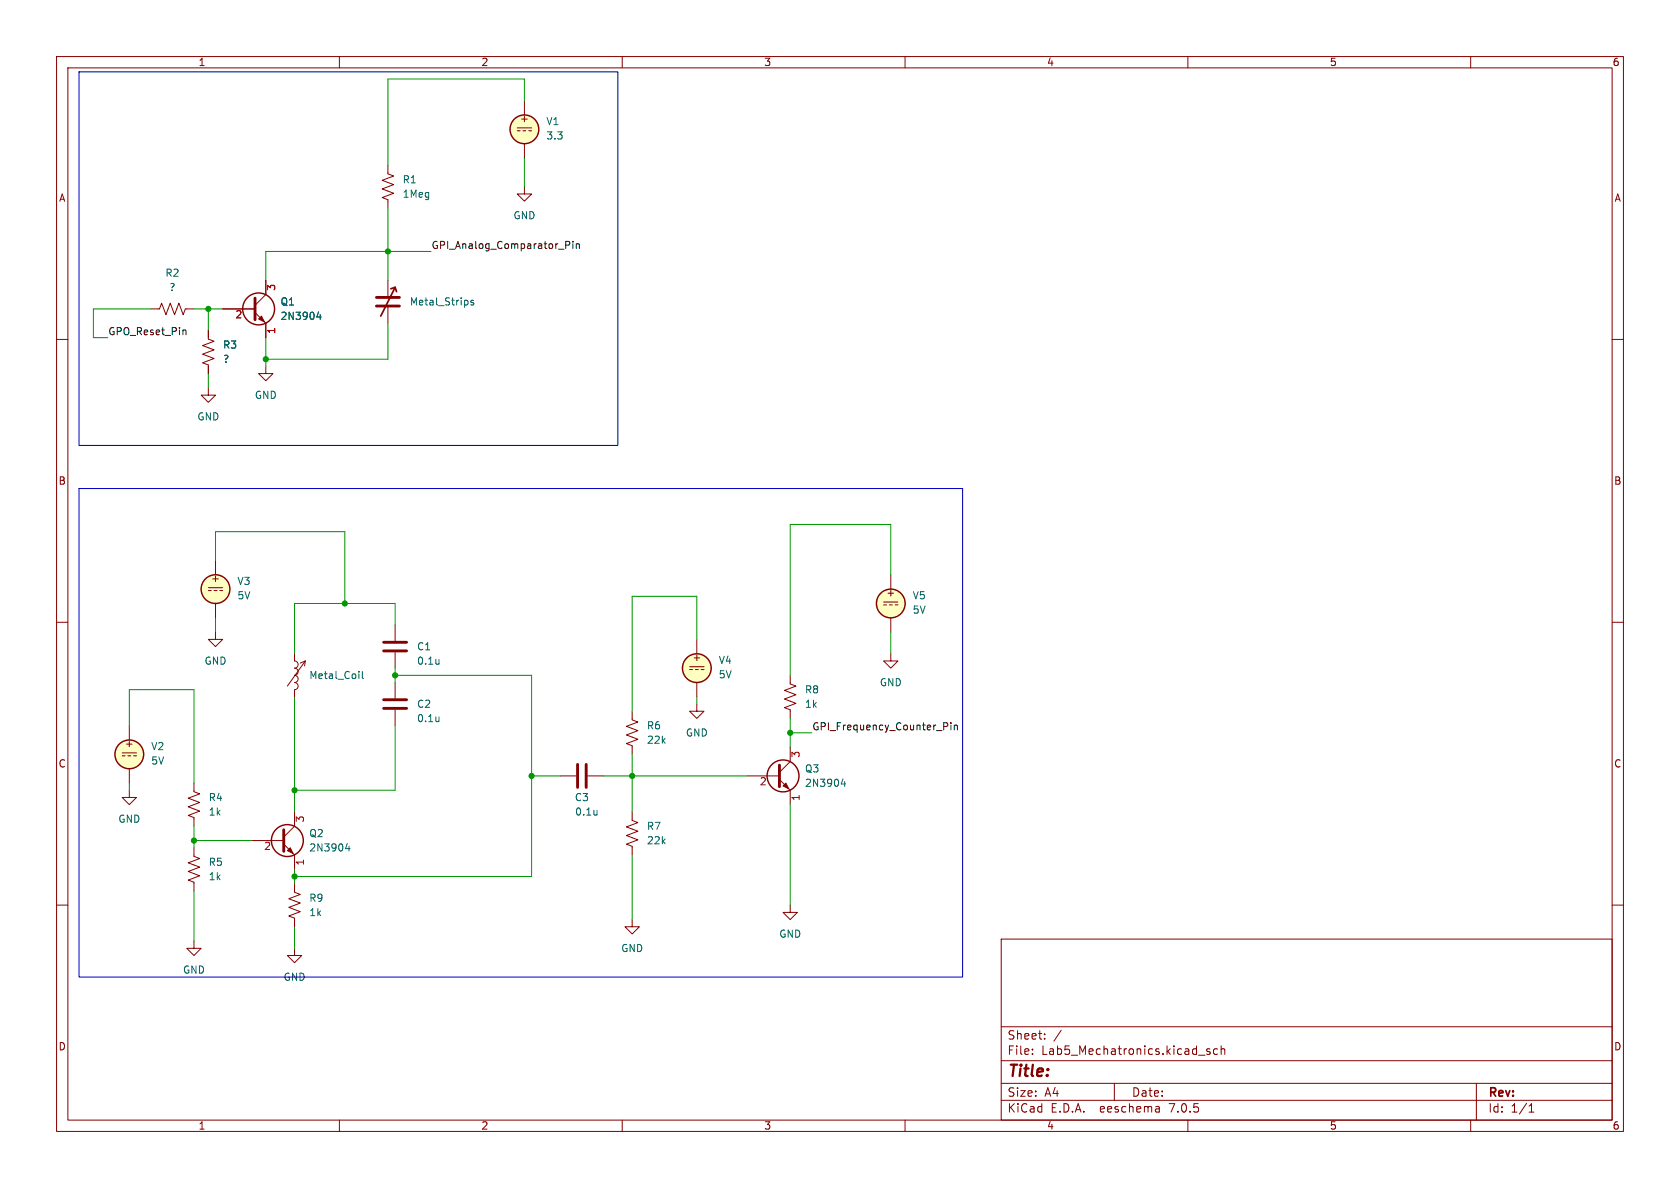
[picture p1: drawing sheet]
<svg xmlns="http://www.w3.org/2000/svg" width="297mm" height="210mm" viewBox="0 0 297 210" stroke-linecap="round" stroke-linejoin="round" font-family="sans-serif">
<g fill="none" stroke="#840000" stroke-width=".18">
<path d="M10 10h277v190h-277zM12 12h273v186h-273zM60 10v2M92.7 17.8v2.5M110 10v2M160 10v2M210 10v2M260 10v2M68.6 29.2v1.5l1 .4-2 .8 2 .7-2 .8 2 .8-2 .7 1 .4v1.5M91.4 22.6h2.6M91.4 23.1h.5M92.5 23.1h.5"/>
<path d="M92.7 33v1.3h1.3l-1.3 1.3-1.3-1.3h1.3M92.7 25.4v2.5M93.5 23.1h.5M10 60h2M26.7 54.6h1.5l.4-1 .7 2 .8-2 .8 2 .7-2 .8 2 .4-1h1.5M36.8 58.4v1.5l1 .4-2 .8 2 .7-2 .8 2 .8-2 .7 1 .4v1.5M39.4 54.6h5.7M45.1 55.2l1.9 2v2.5M47 49.5v2.6l-1.9 1.9M68.6 49.5v3.1M68.6 54.1v3.1M285 60h2"/>
<path d="M36.8 68.6v1.3h1.3l-1.3 1.2-1.2-1.2h1.2M47 64.8v1.2h1.3l-1.3 1.3-1.3-1.3h1.3M38.1 99.1v2.5M10 110h2M36.8 103.9h2.6M36.8 104.4h.5M37.8 104.4h.6M38.1 111.8v1.2h1.3l-1.3 1.3-1.3-1.3h1.3M38.1 106.7v2.5M38.9 104.4h.5M52.1 115.6v1.2a.64 .64 0 0 1 .6 .7 .64 .64 0 0 1-.6 .6 .64 .64 0 0 1 .6 .6 .64 .64 0 0 1-.6 .7 .64 .64 0 0 1 .6 .6 .64 .64 0 0 1-.6 .7 .64 .64 0 0 1 .6 .6 .64 .64 0 0 1-.6 .6v1.3M54 116.8l-3.2 4.5"/>
<path d="M54 116.8l-.9 .4M54 116.8l-.2 .9M69.8 110.5v2.8M69.8 115.3v2.8M121.9 117.9h2.6M121.9 118.4h.5M122.9 118.4h.5M123.2 113v2.6M124 118.4h.5M139.7 119.4v1.5l1 .4-2 .7 2 .8-2 .8 2 .7-2 .8 1 .4v1.5M156.2 106.4h2.5M156.2 106.9h.5"/>
<path d="M157.2 106.9h.5M157.5 115.6v1.2h1.2l-1.2 1.3-1.3-1.3h1.3M157.5 101.6v2.5M157.5 109.2v2.6M158.2 106.9h.5M285 110h2M21.6 133.1h2.5M21.6 133.6h.5M22.6 133.6h.5M22.9 139.7v1.3h1.2l-1.2 1.2-1.3-1.2h1.3M22.9 128.3v2.5M22.9 135.9v2.5"/>
<path d="M23.6 133.6h.5M34.3 138.4v1.6l1 .3-2 .8 2 .8-2 .7 2 .8-2 .7 1 .4v1.6M69.8 120.7v2.7M69.8 125.5v2.8M99.1 137.2h2.8M103.9 137.2h2.8M111.8 125.7v1.6l1 .3-2.1 .8 2.1 .8-2.1 .7 2.1 .8-2.1 .7 1.1 .4v1.6M123.2 124.5v1.2h1.3l-1.3 1.3-1.3-1.3h1.3M123.2 120.7v2.5M132.1 137.2h5.7M137.8 137.8l1.9 1.9v2.5M139.7 132.1v2.5l-1.9 1.9"/>
<path d="M10 160h2M34.3 149.9v1.5l1 .4-2 .7 2 .8-2 .8 2 .7-2 .8 1 .4v1.5M44.4 148.6h5.8M50.2 149.2l1.9 1.9v2.6M52.1 156.2v1.5l1 .4-2 .8 2 .7-2 .8 2 .8-2 .7 1 .4v1.5M52.1 143.5v2.6l-1.9 1.9M111.8 143.5v1.5l1 .4-2.1 .8 2.1 .7-2.1 .8 2.1 .8-2.1 .7 1.1 .4v1.5M285 160h2M34.3 166.4v1.2h1.3l-1.3 1.3-1.3-1.3h1.3M52.1 167.6v1.3h1.2l-1.2 1.3-1.3-1.3h1.3M111.8 162.6v1.2h1.2l-1.2 1.3-1.3-1.3h1.3M139.7 160v1.3h1.3l-1.3 1.3-1.3-1.3h1.3"/>
<path d="M177 166h108v32h-108zM60 198v2M110 198v2M160 198v2M177 194.5h108M177 191.5h108M177 187.5h108M177 181.5h108M182.5 186.3v.1M182.5 185.5v.1M184.7 183.6v.1M184.7 182.8v.1"/>
<path d="M187.6 182.1l-1.3 2M197 191.5v3M204.5 195.6l.4 .1 .1 .9M205 196.5l-.5 .1M205 196h-.5M210 198v2M211.9 186.5h1.1M213.9 185.5l-.4-.1-.2 .2 .1 .2 .5 .2v.3h-.6M215.2 185.5l-.4-.1-.3 .3v.4l.2 .2h.5M215.9 185.5l.2-.1 .4 .1v.9M215.9 184.9v1.5M260 198v2"/>
<path d="M261 191.5v6.5M270.3 196.6h.9M270.3 195.5l.4-.4v1.5"/>
</g>
<g fill="#ffffc2" stroke="#ffffc2" stroke-width=".18">
<circle cx="22.9" cy="133.3" r="2.54"/>
<circle cx="38.1" cy="104.1" r="2.54"/>
<circle cx="92.7" cy="22.9" r="2.54"/>
<circle cx="123.2" cy="118.1" r="2.54"/>
<circle cx="157.5" cy="106.7" r="2.54"/>
</g>
<g fill="none" stroke="#840000" stroke-width=".25">
<circle cx="92.7" cy="22.9" r="2.54"/>
<circle cx="45.7" cy="54.6" r="2.82"/>
<circle cx="38.1" cy="104.1" r="2.54"/>
<circle cx="123.2" cy="118.1" r="2.54"/>
<circle cx="157.5" cy="106.7" r="2.54"/>
<circle cx="22.9" cy="133.3" r="2.54"/>
<circle cx="138.4" cy="137.2" r="2.82"/>
<circle cx="50.8" cy="148.6" r="2.82"/>
</g>
<path d="M45.1 52.7v3.8M66.5 54.1h4.1M66.5 52.6h4.1M67.8 115.1h4.1M67.8 113.5h4.1M67.8 125.2h4.1M67.8 123.7h4.1M102.1 135.1v4.1M103.6 135.1v4.1M137.8 135.3v3.8M50.2 146.7v3.8" fill="none" stroke="#840000" stroke-width=".51"/>
<path d="M69.8 50.8l-2.5 5.1M69.8 50.8l-.7 .3M69.8 50.8l.3 .8" fill="none" stroke="#840000" stroke-width=".3"/>
<path d="M56.3 55.1l-.3 .9h.8M56.6 55.6v.9M83.7 53.1h-.3l-.2 .2 .1 .1 .4 .2v.3h-.5M63.5 118.7v.1M64.1 118.7v1.1l.1 .2M149 137.7l-.3 .9h.8M149.3 138.2v.8M61.4 149.1l-.3 .9h.8M61.7 149.6v.8" fill="none" stroke="#006464" stroke-width=".18"/>
<g fill="#840000" stroke="#840000" stroke-width=".18">
<path d="M46.2 55.9l.5 1-1-.5z"/>
<path d="M50.8 150.4l.5-.5 .5 1z"/>
<path d="M138.4 138.9l.5-.5 .5 1z"/>
</g>
<path d="M32.5 58.3l.4 .2v.7M100 42.7h.5l.2 .2-.1 .4h-.6M101.3 42.7v.1M101.3 43.1v.8M101.9 43.1v.8M101.9 43.2l.2-.1 .3 .1v.7M166.8 127.8h.5l.3 .2-.2 .4h-.6M168.1 127.8v.1M168.1 128.2v.8M168.7 128.2v.8M168.7 128.3l.2-.1h.3l.1 .8" fill="none" stroke="#0f0f0f" stroke-width=".18"/>
<path d="M14 12.7h95.2v66h-95.2zM14 86.4h156.2v86.3h-156.2z" fill="none" stroke="#0000c2" stroke-width=".18"/>
<g fill="none" stroke="#009600" stroke-width=".18">
<path d="M92.7 17.8v-3.8h-24.1v15.2M68.6 36.8v12.7M92.7 27.9v5.1M26.7 54.6h-10.2v5.1h2.5M34.3 54.6h5.1M36.8 54.6v3.8M47 59.7v5.1M68.6 57.2v6.3h-21.6M76.2 44.5h-29.2v5M36.8 66v2.6M38.1 99.1v-5.1h22.9v12.7M38.1 109.2v2.6"/>
<path d="M69.8 110.5v-3.8h-17.7v8.9M69.8 118.1v2.6M69.8 119.4h24.2v35.5h-41.9M123.2 113v-7.6h-11.4v20.3M157.5 101.6v-8.9h-17.8v26.7M157.5 111.8v3.8M22.9 128.3v-6.4h11.4v16.5M22.9 138.4v1.3M52.1 123.2v20.3M69.8 128.3v11.4h-17.7M94 137.2h5.1M106.7 137.2h25.4"/>
<path d="M111.8 133.4v10.1M123.2 123.2v1.3M139.7 127v5.1M139.7 129.5h3.8M34.3 146.1v3.8M34.3 157.5v8.9M34.3 148.6h10.1M52.1 153.7v2.5M111.8 151.1v11.5M139.7 142.2v17.8M52.1 163.8v3.8"/>
</g>
<g fill="#009600" stroke="#009600" stroke-width=".18">
<circle cx="68.6" cy="44.5" r=".46"/>
<circle cx="36.8" cy="54.6" r=".46"/>
<circle cx="61" cy="106.7" r=".46"/>
<circle cx="47" cy="63.5" r=".46"/>
<circle cx="34.3" cy="148.6" r=".46"/>
<circle cx="69.8" cy="119.4" r=".46"/>
<circle cx="52.1" cy="139.7" r=".46"/>
<circle cx="52.1" cy="154.9" r=".46"/>
<circle cx="139.7" cy="129.5" r=".46"/>
<circle cx="94" cy="137.2" r=".46"/>
<circle cx="111.8" cy="137.2" r=".46"/>
</g>
<text font-size="2.8" fill="#840000" x="178" y="190.8">Title:</text>
<g font-size="2.1" fill="#840000">
<text x="178" y="183.9">Sheet:</text>
<text x="178" y="186.6">File:</text>
<text x="184" y="186.6">Lab5_Mechatronics.kicad_sch</text>
<text x="178" y="196.8">KiCad</text>
<text x="178" y="194">Size:</text>
<text x="184.6" y="194">A4</text>
<text x="185.7" y="196.8">E.D.A.</text>
<text x="194.4" y="196.8">eeschema</text>
<text x="200" y="194">Date:</text>
<text x="206.7" y="196.8">7.0.5</text>
<text x="263" y="194.2">Rev:</text>
<text x="263" y="196.8">Id:</text>
<text x="267" y="196.8">1/1</text>
</g>
<g font-size="1.8" fill="#840000">
<text x="35" y="11.8">1</text>
<text x="85" y="11.8">2</text>
<text x="135" y="11.8">3</text>
<text x="185" y="11.8">4</text>
<text x="235" y="11.8">5</text>
<text x="285" y="11.8">6</text>
<text x="91.9" y="21.8">+</text>
<text x="10.4" y="35.8">A</text>
<text x="285.4" y="35.8">A</text>
<text x="10.3" y="85.8">B</text>
<text x="285.3" y="85.8">B</text>
<text x="37.2" y="103.1">+</text>
<text x="156.6" y="105.6">+</text>
<text x="122.3" y="117">+</text>
<text x="10.3" y="135.8">C</text>
<text x="22" y="132.3">+</text>
<text x="285.3" y="135.8">C</text>
<text x="10.3" y="185.8">D</text>
<text x="285.3" y="185.8">D</text>
<text x="35" y="199.8">1</text>
<text x="85" y="199.8">2</text>
<text x="135" y="199.8">3</text>
<text x="185" y="199.8">4</text>
<text x="235" y="199.8">5</text>
<text x="285" y="199.8">6</text>
</g>
<g font-size="1.8" fill="#006464">
<text x="96.5" y="22.3">V1</text>
<text x="96.5" y="24.8">3.3</text>
<text x="71.1" y="32.6">R1</text>
<text x="71.1" y="35.1">1Meg</text>
<text x="90.7" y="38.9">GND</text>
<text x="29.2" y="49.1">R2</text>
<text x="29.9" y="51.6">?</text>
<text x="49.5" y="54.2">Q1</text>
<text x="49.5" y="56.7">2N3904</text>
<text x="72.4" y="54.2">Metal_Strips</text>
<text x="39.4" y="61.8">R3</text>
<text x="39.4" y="64.3">?</text>
<text x="45" y="70.7">GND</text>
<text x="34.8" y="74.5">GND</text>
<text x="41.9" y="103.6">V3</text>
<text x="41.9" y="106.1">5V</text>
<text x="161.3" y="106.1">V5</text>
<text x="161.3" y="108.6">5V</text>
<text x="36.1" y="117.7">GND</text>
<text x="73.7" y="115.1">C1</text>
<text x="73.7" y="117.7">0.1u</text>
<text x="127" y="117.5">V4</text>
<text x="54.6" y="120.2">Metal_Coil</text>
<text x="73.7" y="125.3">C2</text>
<text x="127" y="120.1">5V</text>
<text x="142.2" y="122.7">R8</text>
<text x="142.2" y="125.3">1k</text>
<text x="155.5" y="121.5">GND</text>
<text x="73.7" y="127.8">0.1u</text>
<text x="114.3" y="129.1">R6</text>
<text x="114.3" y="131.6">22k</text>
<text x="121.2" y="130.4">GND</text>
<text x="26.7" y="132.8">V2</text>
<text x="26.7" y="135.3">5V</text>
<text x="142.2" y="136.7">Q3</text>
<text x="36.8" y="141.8">R4</text>
<text x="101.6" y="141.8">C3</text>
<text x="142.2" y="139.3">2N3904</text>
<text x="20.9" y="145.6">GND</text>
<text x="36.8" y="144.3">1k</text>
<text x="54.6" y="148.1">Q2</text>
<text x="101.6" y="144.3">0.1u</text>
<text x="114.3" y="146.9">R7</text>
<text x="114.3" y="149.4">22k</text>
<text x="36.8" y="153.2">R5</text>
<text x="36.8" y="155.8">1k</text>
<text x="54.6" y="150.7">2N3904</text>
<text x="54.6" y="159.6">R9</text>
<text x="54.6" y="162.1">1k</text>
<text x="137.7" y="165.9">GND</text>
<text x="32.3" y="172.3">GND</text>
<text x="50.1" y="173.5">GND</text>
<text x="109.8" y="168.5">GND</text>
</g>
<g font-size="1.8" fill="#0f0f0f">
<text x="76.2" y="44.1">GPI_Analog_Comparator_Pin</text>
<text x="19" y="59.3">GPO_Reset_Pin</text>
<text x="143.5" y="129.2">GPI_Frequency_Counter_Pin</text>
</g>
<g font-size="1.8" fill="#a90000">
<text x="48.9" y="51.5" transform="rotate(-90 48.9 51.5)">3</text>
<text x="41.6" y="56.5">2</text>
<text x="48.9" y="59.1" transform="rotate(-90 48.9 59.1)">1</text>
<text x="141.6" y="134" transform="rotate(-90 141.6 134)">3</text>
<text x="134.3" y="139.1">2</text>
<text x="141.6" y="141.6" transform="rotate(-90 141.6 141.6)">1</text>
<text x="54" y="145.4" transform="rotate(-90 54 145.4)">3</text>
<text x="46.6" y="150.5">2</text>
<text x="54" y="153.1" transform="rotate(-90 54 153.1)">1</text>
</g>
</svg>
